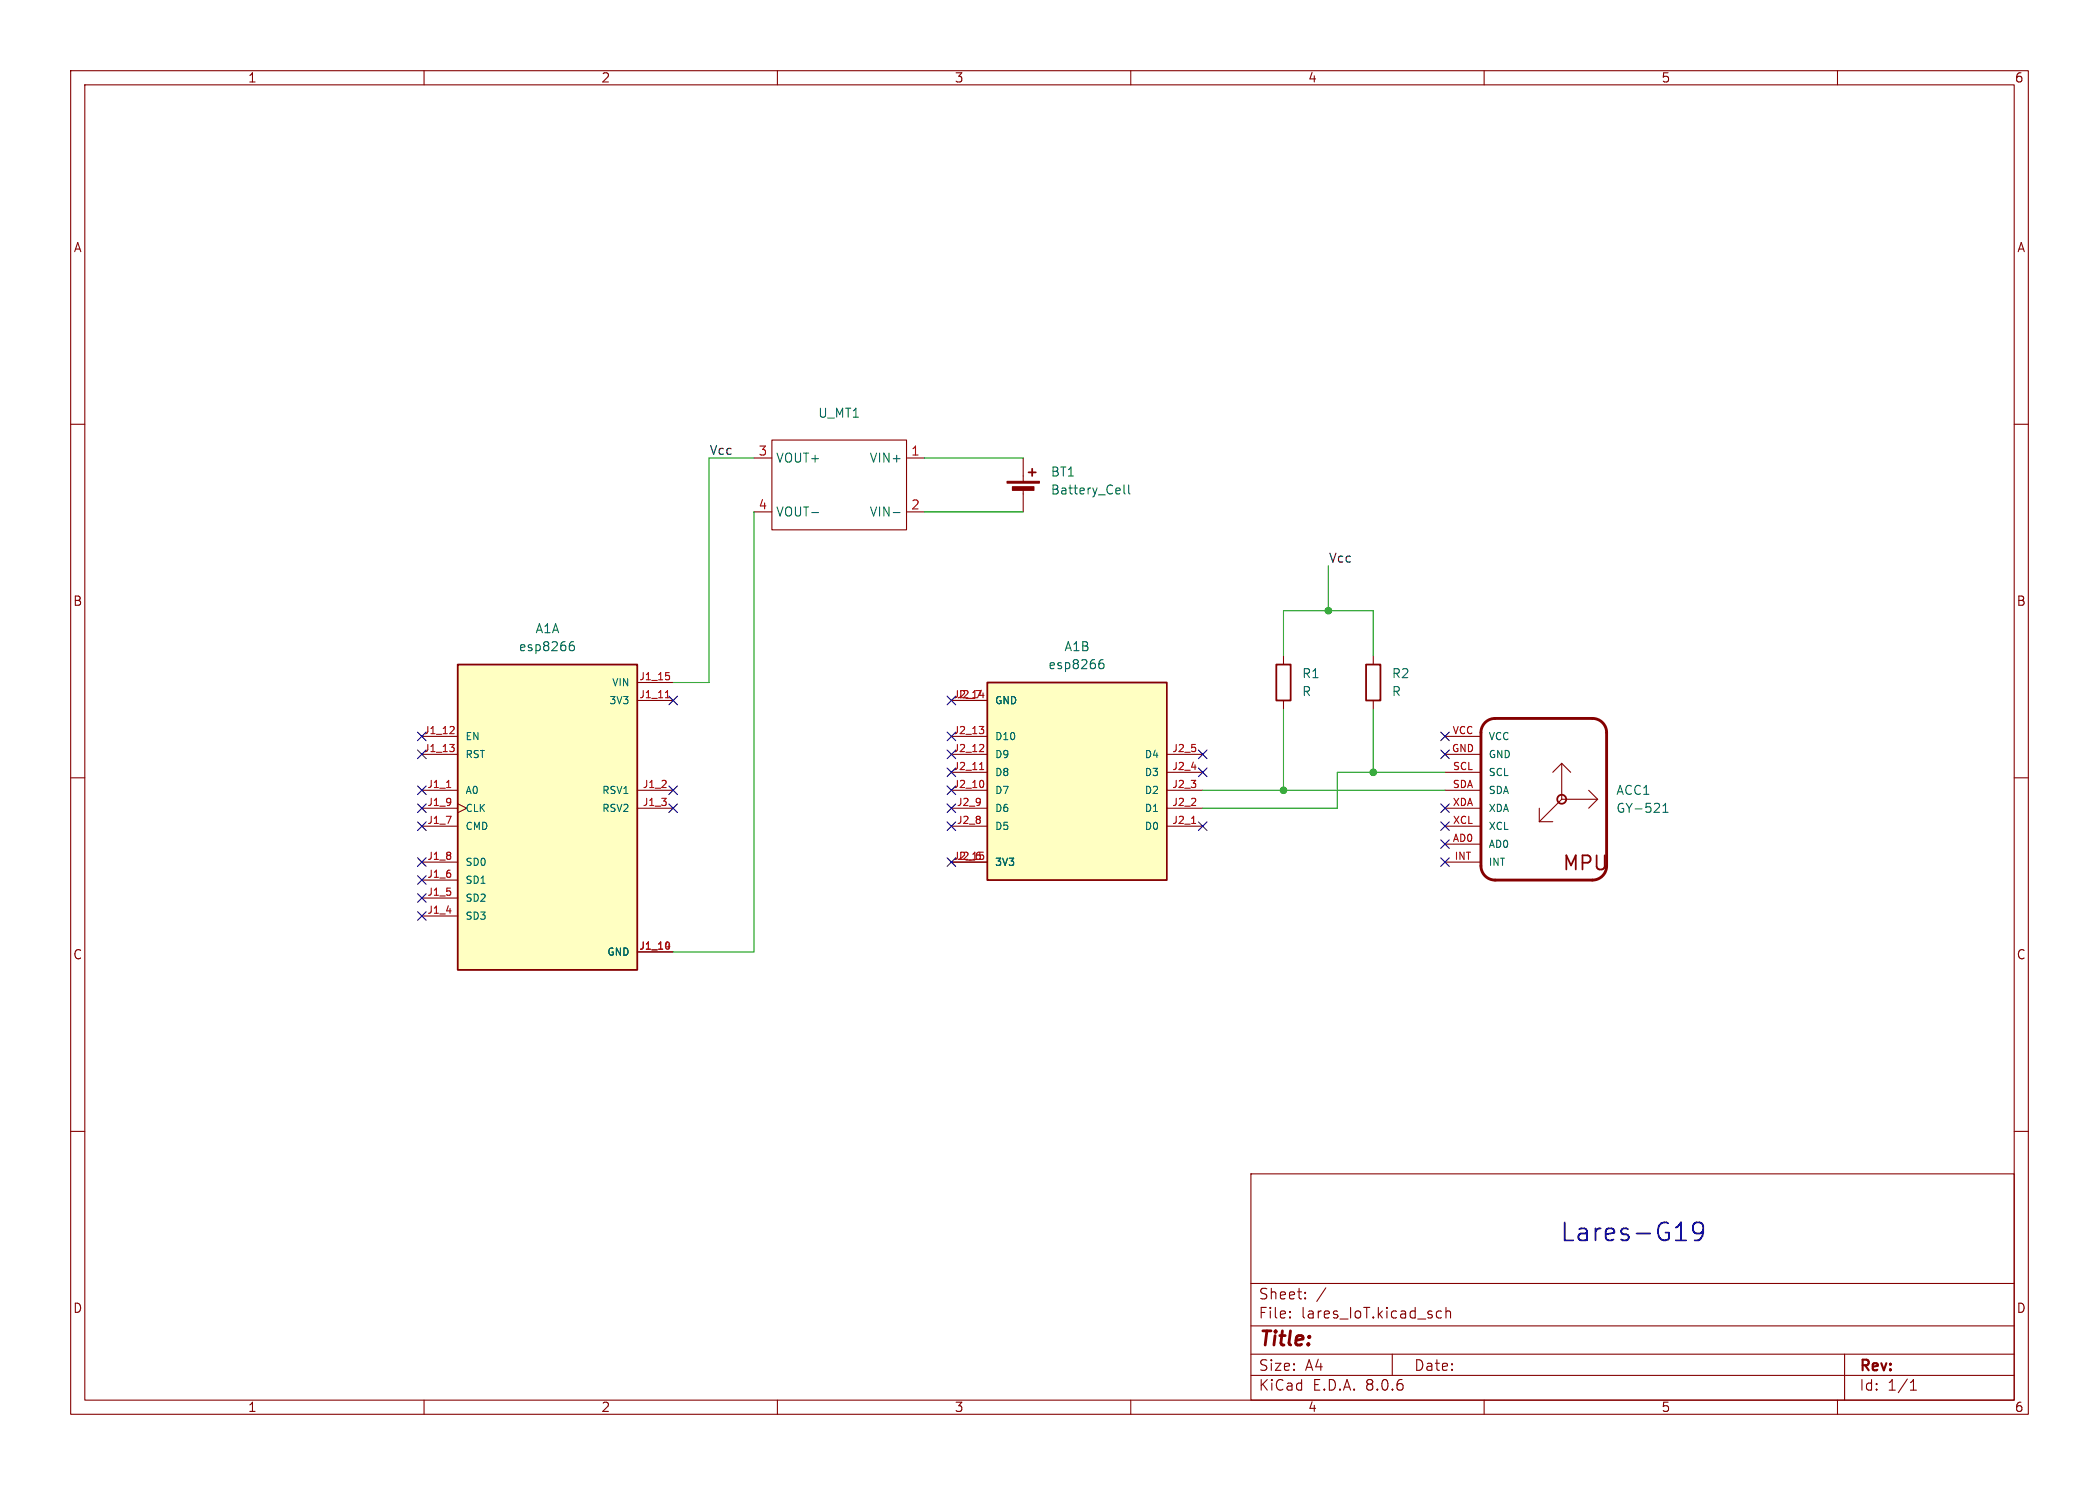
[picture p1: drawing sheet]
<svg xmlns="http://www.w3.org/2000/svg" width="297mm" height="210mm" viewBox="0 0 297 210" stroke-linecap="round" stroke-linejoin="round" font-family="sans-serif">
<g fill="none" stroke="#840000" stroke-width=".15">
<path d="M10 10h277v190h-277zM12 12h273v186h-273zM60 10v2M110 10v2M160 10v2M210 10v2M260 10v2M10 60h2M285 60h2M144.8 64.8v3.3M144.8 69.1v3.3M194.3 92.7v1.3"/>
<path d="M194.3 99.1v1.2M10 110h2M204.5 119.4h5M204.5 106.7h5M204.5 109.2h5M204.5 111.8h5M204.5 104.1h5M204.5 116.8h5M204.5 114.3h5M217.8 114.3v1.9M217.8 116.2h1.9M221 113l-3.2 3.2"/>
<path d="M221 108v5M221 113h5.1M221 108l-1.3 1.2M221 108l1.2 1.2M224.8 111.8l1.3 1.2M226.1 113l-1.3 1.3M285 110h2M204.5 121.9h5M10 160h2M285 160h2M177 166h108v32h-108zM60 198v2"/>
<path d="M110 198v2M160 198v2M177 194.5h108M177 191.5h108M177 187.5h108M177 181.5h108M182.5 186.3h.1l-.1 .1M182.5 186.3v.1M182.5 185.5v.1M182.5 185.5h.1l-.1 .1M184.7 183.6v.1M184.7 183.6h-.1l.1 .1"/>
<path d="M184.7 182.8v.1M184.7 182.8h-.1l.1 .1M187.6 182.1l-1.3 2M197 191.5v3M203.2 186.1l.3 .3 .5-.1M204 185.5l-.5-.1-.3 .3M204.6 185.5a.37 .37 0 0 1 .6 .1v.8M204.6 184.9v1.5M210 198v2M260 198v2M261 191.5v6.5M270.3 196.6h.9"/>
<path d="M270.3 195.5l.4-.4v1.5"/>
</g>
<path d="M210.1 102.2a2 2 0 0 1 1.4-.6h13.8a2 2 0 0 1 2 2v18.9a2 2 0 0 1-2 2h-13.8a2 2 0 0 1-2-2v-18.9a2 2 0 0 1 .6-1.4z" fill="none" stroke="#840000" stroke-width=".41"/>
<g fill="none" stroke="#840000" stroke-width=".25">
<path d="M145.5 66.8h1.1M146 66.3v1M193.3 94h2v5.1h-2z"/>
<circle cx="221" cy="113" r=".63"/>
</g>
<path d="M159 68.6v1.1l.2 .2M159.7 68.6v1.1l.2 .2M235.3 114.9h.7M235.3 114l.4-.4v1.3" fill="none" stroke="#006464" stroke-width=".15"/>
<g fill="#840000" stroke="#840000" stroke-width=".15">
<path d="M142.5 68.1h4.6v.2h-4.6z"/>
<path d="M143.3 68.8h3v.5h-3z"/>
</g>
<path d="M64.8 94h25.4v43.2h-25.4z" fill="#ffffc2"/>
<path d="M64.8 94h25.4v43.2h-25.4zM180.6 94h2v5.1h-2z" fill="none" stroke="#840000" stroke-width=".25"/>
<g fill="none" stroke="#840000" stroke-width=".15">
<path d="M90.2 99.1h5M90.2 96.5h5M181.6 92.7v1.3M181.6 99.1v1.2M59.7 111.8h5.1M59.7 104.1h5.1M59.7 106.7h5.1M59.7 114.3h5.1M59.7 116.8h5.1M64.8 113.7l1.2 .6-1.2 .6M90.2 111.8h5M90.2 114.3h5"/>
<path d="M59.7 129.5h5.1M59.7 127h5.1M59.7 124.5h5.1M59.7 121.9h5.1M90.2 134.6h5"/>
</g>
<path d="M94.2 98.7h.5M94.2 95.1h.5M94.4 97.8l.1-.1v1M94.6 95.6l.1 .1-.1 .4M63.2 111.4h.6M63.6 105.3h.7l-.4 .4M64.1 102.7l.2 .2-.1 .3-.6 .6h.7M64.2 105.7l.1 .2-.1 .3M94.2 133.9h.6M94.6 133.3l.1 .3-.1 .5" fill="none" stroke="#a90000" stroke-width=".15"/>
<path d="M80.6 91.4l.4-.2 .3 .3v.3l-.1 .2h-.4l-.2-.1M81.2 90.7a.45 .45 0 0 0-.6 .4" fill="none" stroke="#006464" stroke-width=".15"/>
<path d="M139.7 96.5h25.4v28h-25.4z" fill="#ffffc2"/>
<path d="M139.7 96.5h25.4v28h-25.4z" fill="none" stroke="#840000" stroke-width=".25"/>
<g fill="none" stroke="#840000" stroke-width=".15">
<path d="M106.7 64.8h2.5M106.7 72.4h2.5M109.2 62.2h19.1v12.7h-19.1zM128.3 64.8h2.5M128.3 72.4h2.5M134.6 99.1h5.1M134.6 116.8h5.1M134.6 111.8h5.1M134.6 109.2h5.1M134.6 106.7h5.1M134.6 104.1h5.1M134.6 114.3h5.1"/>
<path d="M165.1 116.8h5.1M165.1 111.8h5.1M165.1 109.2h5.1M165.1 106.7h5.1M165.1 114.3h5.1M134.6 121.9h5.1"/>
</g>
<path d="M138.9 97.6l-.3 .7h.6M139.1 98v.7M138.6 102.7h.6l-.3 .4M138.6 108.8h.6M138.8 108l.1-.2v1M139 105.3l.2 .2-.1 .2-.5 .6h.6M139.1 110.5l.1 .2-.1 .6M139.1 103.2l.1 .1-.1 .4M168.6 116.5h.6M138.7 120.5h.4M139.1 121l.1 .1-.1 .4" fill="none" stroke="#a90000" stroke-width=".15"/>
<path d="M114.8 72.5h1M126.4 72.5h1M155.5 93.9l.5-.1 .2 .2v.3l-.1 .2-.4 .1-.2-.2M156.1 93.3a.45 .45 0 0 0-.6 .3" fill="none" stroke="#006464" stroke-width=".15"/>
<path d="M241 174l-.1 .2-.4 .2h-.5l-.2-.1-.3-.3v-.6l.3-.4 .2-.1h.5l.4 .2a1.68 1.68 0 0 1-.6 2.3h-.5" fill="none" stroke="#0000c2" stroke-width=".25"/>
<path d="M106.7 64.8h-6.4v31.7h-5.1M106.7 72.4v62.2h-11.5M130.8 64.8h14M130.8 72.4h14M181.6 92.7v-6.3h12.7v6.3M188 80v6.4M170.2 111.8h34.3M181.6 100.3v11.5M194.3 100.3v8.9M204.5 109.2h-15.3v5.1h-19" fill="none" stroke="#009600" stroke-width=".15"/>
<g fill="none" stroke="#000084" stroke-width=".15">
<path d="M94.6 98.5l1.3 1.2M95.9 98.5l-1.3 1.2M134 98.5l1.2 1.2M135.2 98.5l-1.2 1.2M59.1 103.5l1.2 1.2M59.1 113.7l1.2 1.2M59.1 106.1l1.2 1.2M59.1 111.2l1.2 1.2M59.1 116.2l1.2 1.2M60.3 103.5l-1.2 1.2M60.3 113.7l-1.2 1.2M60.3 106.1l-1.2 1.2"/>
<path d="M60.3 111.2l-1.2 1.2M60.3 116.2l-1.2 1.2M94.6 111.2l1.3 1.2M94.6 113.7l1.3 1.2M95.9 111.2l-1.3 1.2M95.9 113.7l-1.3 1.2M134 113.7l1.2 1.2M134 111.2l1.2 1.2M134 116.2l1.2 1.2M134 108.6l1.2 1.2M134 103.5l1.2 1.2M134 106.1l1.2 1.2"/>
<path d="M135.2 113.7l-1.2 1.2M135.2 111.2l-1.2 1.2M135.2 116.2l-1.2 1.2M135.2 108.6l-1.2 1.2M135.2 103.5l-1.2 1.2M135.2 106.1l-1.2 1.2M169.6 116.2l1.2 1.2M169.6 106.1l1.2 1.2M169.6 108.6l1.2 1.2M170.8 116.2l-1.2 1.2M170.8 106.1l-1.2 1.2M170.8 108.6l-1.2 1.2"/>
<path d="M203.9 118.8l1.2 1.2M203.9 106.1l1.2 1.2M203.9 116.2l1.2 1.2M203.9 113.7l1.2 1.2M203.9 103.5l1.2 1.2M205.1 118.8l-1.2 1.2M205.1 106.1l-1.2 1.2M205.1 116.2l-1.2 1.2M205.1 113.7l-1.2 1.2M205.1 103.5l-1.2 1.2M59.1 123.9l1.2 1.2M59.1 128.9l1.2 1.2"/>
<path d="M59.1 126.4l1.2 1.2M59.1 121.3l1.2 1.2M60.3 123.9l-1.2 1.2M60.3 128.9l-1.2 1.2M60.3 126.4l-1.2 1.2M60.3 121.3l-1.2 1.2M134 121.3l1.2 1.2M135.2 121.3l-1.2 1.2M203.9 121.3l1.2 1.2M205.1 121.3l-1.2 1.2"/>
</g>
<g fill="#009600" stroke="#009600" stroke-width=".15">
<circle cx="188" cy="86.4" r=".46"/>
<circle cx="194.3" cy="109.2" r=".46"/>
<circle cx="181.6" cy="111.8" r=".46"/>
</g>
<text font-size="3.5" fill="#0000c2" x="220.7" y="175.9">Lares-G19</text>
<g font-size="2.8" fill="#840000">
<text x="221" y="123.4">MPU</text>
<text x="178" y="190.9">Title:</text>
</g>
<g font-size="2.1" fill="#840000">
<text x="178" y="184">Sheet:</text>
<text x="178" y="186.7">File:</text>
<text x="184.1" y="186.7">lares_IoT.kicad_sch</text>
<text x="178" y="196.9">KiCad</text>
<text x="178" y="194.1">Size:</text>
<text x="184.7" y="194.1">A4</text>
<text x="185.7" y="196.9">E.D.A.</text>
<text x="193.3" y="196.9">8.0.6</text>
<text x="200" y="194.1">Date:</text>
<text x="263" y="194.3">Rev:</text>
<text x="263" y="196.9">Id:</text>
<text x="267.1" y="196.9">1/1</text>
</g>
<g font-size="1.8" fill="#840000">
<text x="35" y="11.9">1</text>
<text x="85" y="11.9">2</text>
<text x="135" y="11.9">3</text>
<text x="185" y="11.9">4</text>
<text x="235" y="11.9">5</text>
<text x="285" y="11.9">6</text>
<text x="10.3" y="35.9">A</text>
<text x="285.3" y="35.9">A</text>
<text x="10.3" y="85.9">B</text>
<text x="285.3" y="85.9">B</text>
<text x="10.3" y="135.9">C</text>
<text x="285.3" y="135.9">C</text>
<text x="10.3" y="185.9">D</text>
<text x="285.3" y="185.9">D</text>
<text x="35" y="199.9">1</text>
<text x="85" y="199.9">2</text>
<text x="135" y="199.9">3</text>
<text x="185" y="199.9">4</text>
<text x="235" y="199.9">5</text>
<text x="285" y="199.9">6</text>
</g>
<g font-size="1.8" fill="#006464">
<text x="115.7" y="59.3">U_MT1</text>
<text x="109.7" y="65.6">VOUT+</text>
<text x="123" y="65.6">VIN+</text>
<text x="148.6" y="67.6">BT1</text>
<text x="148.6" y="70.1">Battery_Cell</text>
<text x="109.7" y="73.3">VOUT-</text>
<text x="123" y="73.3">VIN-</text>
<text x="75.7" y="89.8">A1A</text>
<text x="73.3" y="92.3">esp8266</text>
<text x="148.2" y="94.8">esp8266</text>
<text x="150.5" y="92.3">A1B</text>
<text x="184.2" y="96.1">R1</text>
<text x="184.2" y="98.7">R</text>
<text x="196.9" y="96.1">R2</text>
<text x="196.9" y="98.7">R</text>
<text x="228.6" y="112.6">ACC1</text>
<text x="228.6" y="115.2">GY-521</text>
</g>
<g font-size="1.8" fill="#0f0f0f">
<text x="100.3" y="64.4">Vcc</text>
<text x="188" y="79.7">Vcc</text>
</g>
<g font-size="1.8" fill="#a90000">
<text x="107.2" y="64.5">3</text>
<text x="128.8" y="64.5">1</text>
<text x="107.2" y="72.1">4</text>
<text x="128.8" y="72.1">2</text>
</g>
<g font-size="1.4" fill="#006464">
<text x="86.1" y="99.8">3V3</text>
<text x="86.5" y="97.3">VIN</text>
<text x="140.7" y="99.8">GND</text>
<text x="65.8" y="104.9">EN</text>
<text x="65.8" y="107.4">RST</text>
<text x="140.7" y="107.4">D9</text>
<text x="140.7" y="104.9">D10</text>
<text x="161.8" y="107.4">D4</text>
<text x="210.6" y="107.4">GND</text>
<text x="210.6" y="104.9">VCC</text>
<text x="65.8" y="112.5">A0</text>
<text x="85.1" y="112.5">RSV1</text>
<text x="140.7" y="112.5">D7</text>
<text x="140.7" y="110">D8</text>
<text x="161.8" y="112.5">D2</text>
<text x="161.8" y="110">D3</text>
<text x="210.6" y="110">SCL</text>
<text x="210.6" y="112.5">SDA</text>
<text x="65.8" y="117.6">CMD</text>
<text x="65.8" y="115">CLK</text>
<text x="85.1" y="115">RSV2</text>
<text x="140.7" y="117.6">D5</text>
<text x="140.7" y="115">D6</text>
<text x="161.8" y="117.6">D0</text>
<text x="161.8" y="115">D1</text>
<text x="210.6" y="117.6">XCL</text>
<text x="210.6" y="115">XDA</text>
<text x="65.8" y="125.2">SD1</text>
<text x="65.8" y="122.7">SD0</text>
<text x="140.7" y="122.7">3V3</text>
<text x="210.6" y="120.1">AD0</text>
<text x="210.6" y="122.7">INT</text>
<text x="65.8" y="130.3">SD3</text>
<text x="65.8" y="127.7">SD2</text>
<text x="85.8" y="135.4">GND</text>
</g>
<g font-size="1.4" fill="#a90000">
<text x="90.4" y="98.8">J1_11</text>
<text x="90.4" y="96.3">J1_15</text>
<text x="135.3" y="98.8">J2_7</text>
<text x="59.9" y="103.9">J1_12</text>
<text x="59.9" y="106.4">J1_13</text>
<text x="134.8" y="106.4">J2_12</text>
<text x="134.8" y="103.9">J2_13</text>
<text x="165.8" y="106.4">J2_5</text>
<text x="205.3" y="106.4">GND</text>
<text x="205.4" y="103.9">VCC</text>
<text x="60.4" y="111.5">J1_1</text>
<text x="90.8" y="111.5">J1_2</text>
<text x="134.8" y="111.5">J2_10</text>
<text x="134.8" y="109">J2_11</text>
<text x="165.8" y="111.5">J2_3</text>
<text x="165.8" y="109">J2_4</text>
<text x="205.5" y="111.5">SDA</text>
<text x="205.5" y="109">SCL</text>
<text x="60.4" y="116.6">J1_7</text>
<text x="60.4" y="114">J1_9</text>
<text x="90.8" y="114">J1_3</text>
<text x="135.3" y="116.6">J2_8</text>
<text x="135.3" y="114">J2_9</text>
<text x="165.8" y="116.6">J2_1</text>
<text x="165.8" y="114">J2_2</text>
<text x="205.5" y="119.1">AD0</text>
<text x="205.5" y="114">XDA</text>
<text x="205.5" y="116.6">XCL</text>
<text x="60.4" y="124.2">J1_6</text>
<text x="60.4" y="121.7">J1_8</text>
<text x="134.8" y="121.7">J2_15</text>
<text x="135.3" y="121.7">J2_6</text>
<text x="205.7" y="121.7">INT</text>
<text x="60.4" y="129.3">J1_4</text>
<text x="60.4" y="126.7">J1_5</text>
<text x="90.4" y="134.4">J1_10</text>
</g>
</svg>
